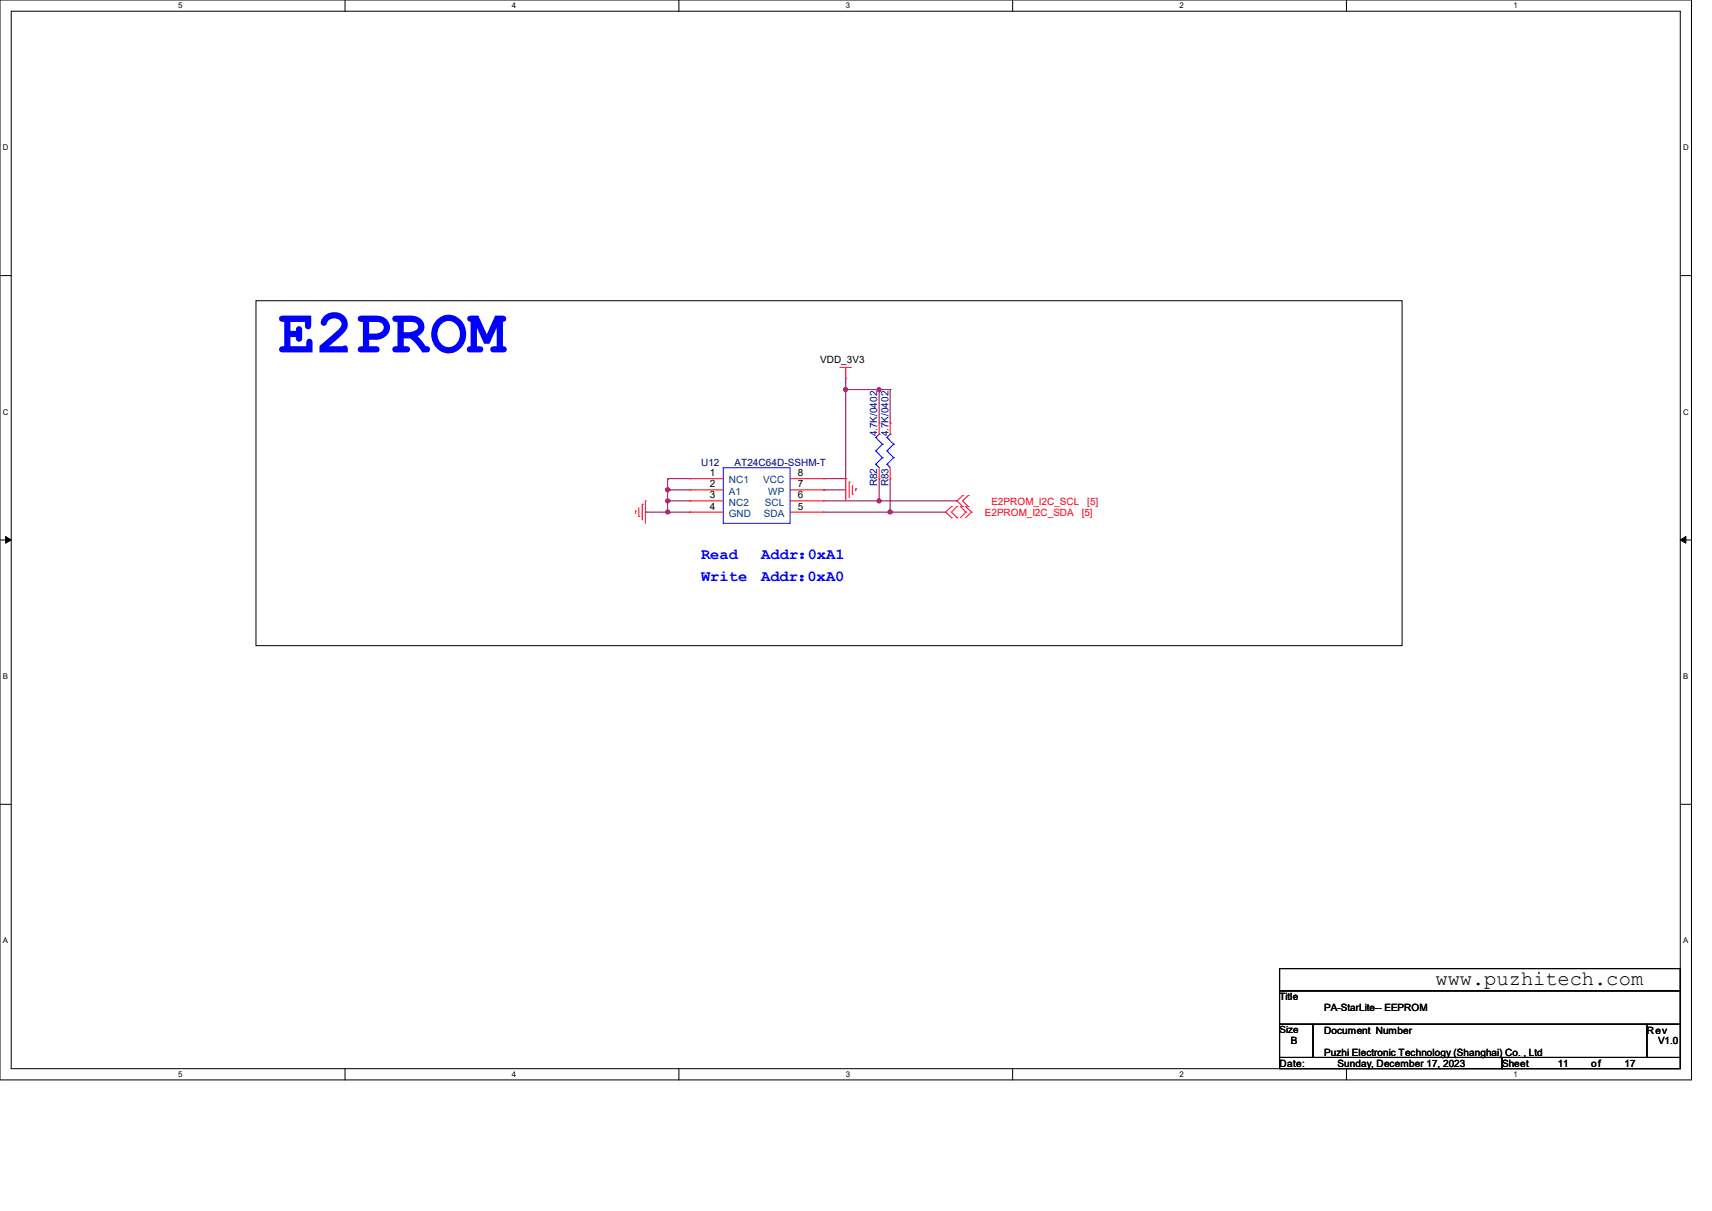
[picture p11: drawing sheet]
<svg xmlns="http://www.w3.org/2000/svg" width="297mm" height="210mm" viewBox="0 0 297 210" stroke-linecap="round" stroke-linejoin="round" font-family="sans-serif">
<path d="M0 0h293.5v187.3h-293.5zM1.9 1.9h289.6v183.4h-289.6z" fill="none" stroke="#000" stroke-width=".17"/>
<g fill="#fff">
<path d="M30.9 .2h.8v1.5h-.8z"/>
<path d="M30.9 185.5h.8v1.6h-.8z"/>
</g>
<path d="M59.9 0v1.9M59.9 185.3v2" fill="none" stroke="#000" stroke-width=".17"/>
<g fill="#fff">
<path d="M88.8 .2h.8v1.5h-.8z"/>
<path d="M88.8 185.5h.8v1.6h-.8z"/>
</g>
<path d="M117.8 0v1.9M117.8 185.3v2" fill="none" stroke="#000" stroke-width=".17"/>
<g fill="#fff">
<path d="M146.7 .2h.8v1.5h-.8z"/>
<path d="M146.7 185.5h.8v1.6h-.8z"/>
</g>
<path d="M175.7 0v1.9M175.7 185.3v2" fill="none" stroke="#000" stroke-width=".17"/>
<g fill="#fff">
<path d="M204.6 .2h.8v1.5h-.8z"/>
<path d="M204.6 185.5h.8v1.6h-.8z"/>
</g>
<path d="M233.6 0v1.9M233.6 185.3v2" fill="none" stroke="#000" stroke-width=".17"/>
<g fill="#fff">
<path d="M262.6 .2h.7v1.5h-.7z"/>
<path d="M262.6 185.5h.7v1.6h-.7z"/>
<path d="M.5 24.8h1v1.6h-1z"/>
<path d="M292 24.8h1v1.6h-1z"/>
<path d="M.5 70.7h1v1.5h-1z"/>
<path d="M292 70.7h1v1.5h-1z"/>
</g>
<path d="M0 47.8h1.9M291.5 47.8h2" fill="none" stroke="#000" stroke-width=".17"/>
<g fill="#fff">
<path d="M.5 116.5h.9v1.6h-.9z"/>
<path d="M292 116.5h.9v1.6h-.9z"/>
</g>
<path d="M0 93.6h1.9M291.5 93.6h2" fill="none" stroke="#000" stroke-width=".17"/>
<path d="M1 93l.9 .6-.9 .6zM291.5 93.6l1-.6v1.2z" fill="#000" stroke="#000" stroke-width=".17"/>
<g fill="#fff">
<path d="M.5 162.4h.9v1.5h-.9z"/>
<path d="M292 162.4h.9v1.5h-.9z"/>
</g>
<path d="M44.4 52.2h198.8v59.8h-198.8zM0 139.5h1.9M291.5 139.5h2M222 168h69.5v3.8h-69.5zM222 171.8h69.5v5.8h-69.5zM222 177.6h5.8v5.8h-5.8zM227.8 177.6h57.9v5.8h-57.9zM285.7 177.6h5.8v5.8h-5.8zM222 183.4h38.6v1.9h-38.6zM260.6 183.4h30.9v1.9h-30.9z" fill="none" stroke="#000" stroke-width=".17"/>
<g fill="none" stroke="#800040" stroke-width=".17">
<path d="M146.7 67.6h.1M146.7 65.7v17.3M146.7 67.6h7.7M152.5 67.6h.1M152.5 67.6v5.8M154.4 73.4h.1M154.4 67.6h.1M154.4 67.6v5.8M112 88.8h.1M112 88.8h7.7M115.8 88.8h.1M115.8 83h.1"/>
<path d="M115.8 85h.1M115.8 86.9h.1M115.8 83h3.9M115.8 86.9h3.9M115.8 85h3.9M115.8 83v5.8M142.9 83h.1M142.9 85h.1M142.9 88.8h21.2M142.9 83h3.8M142.9 86.9h23.1M142.9 85h3.8"/>
<path d="M146.7 83h.1M152.5 86.9h.1M152.5 83v3.9M154.4 88.8h.1M154.4 83v5.8M164.1 88.8h.1M166 86.9h.1"/>
</g>
<g fill="#f0f" stroke="#f0f" stroke-width=".17">
<circle cx="154.4" cy="88.8" r=".37"/>
<circle cx="152.5" cy="86.9" r=".36"/>
<circle cx="115.8" cy="84.9" r=".37"/>
<circle cx="115.8" cy="88.8" r=".37"/>
<circle cx="115.8" cy="86.9" r=".37"/>
<circle cx="146.7" cy="67.6" r=".36"/>
<circle cx="152.5" cy="67.6" r=".36"/>
</g>
<g fill="none" stroke="#f00" stroke-width=".17">
<path d="M145.8 63.7h.1M145.8 63.7h1.9M146.7 65.7h.1M146.7 63.7v2M152.5 73.4h.1M152.5 73.4v1.9M154.4 73.4h.1M154.4 73.4v1.9M110.2 88.6h.1M110.2 88.6v.4M110.8 89.6h.1M110.8 88.1v1.5"/>
<path d="M111.4 87.5h.1M111.4 87.5v2.7M112 86.9h.1M112 86.9v3.9M119.7 83h.1M119.7 85h.1M119.7 86.9h.1M119.7 88.8h.1M119.7 83h5.8M119.7 85h5.8M119.7 86.9h5.8M119.7 88.8h5.8"/>
<path d="M137.1 83h5.8M137.1 85h5.8M137.1 86.9h5.8M137.1 88.8h5.8M142.9 83h.1M142.9 88.8h.1M142.9 86.9h.1M142.9 85h.1M146.7 83h.1M146.7 83v3.9M147.3 83.6h.1M147.3 83.6v2.7"/>
<path d="M147.9 85.7h.1M147.9 84.2v1.5M148.5 84.8h.1M148.5 84.8v.3M152.5 83h.1M152.5 81.1v1.9M154.4 83h.1M154.4 81.1v1.9M165.1 87.8h.1M165.1 89.8h.1M165.1 87.8l-1 1 1 1M166 89.8h.1"/>
<path d="M166 87.8h.1M166 87.8l-.9 1 .9 1M166.6 87.8h.1M166.6 87.8l1 1M167 85.9h.1M167 87.8h.1M167 85.9l-1 1 1 .9M167.6 88.8h.1M167.6 87.8h.1M167.6 88.8l-1 1M167.6 87.8l.9 1M168 87.8h.1"/>
<path d="M168 85.9h.1M168 85.9l-1 1 1 .9M168.5 88.8h.1M168.5 88.8l-.9 1"/>
</g>
<g fill="none" stroke="#00f" stroke-width=".17">
<path d="M151.9 78.2h.1M151.9 75.9h.1M151.9 78.2l1.2 1.2M151.9 75.9l1.2 1.1M152.5 75.3h.1M152.5 75.3l-.6 .6M153.1 79.4h.1M153.1 77h.1M153.1 79.4l-1.2 1.1M153.1 77l-1.2 1.2M153.9 78.2h.1M153.9 75.9h.1"/>
<path d="M153.9 78.2l1.1 1.2M153.9 75.9l1.1 1.1M154.4 75.3h.1M154.4 75.3l-.5 .6M155 79.4h.1M155 77h.1M155 79.4l-1.1 1.1M155 77l-1.1 1.2M125.5 81.1h11.6v9.7h-11.6zM151.9 80.5h.1M151.9 80.5l.6 .6M153.9 80.5h.1"/>
<path d="M153.9 80.5l.5 .6"/>
</g>
<text font-size="10.8" fill="#00f" x="48.3" y="61.1">E2PROM</text>
<text font-size="3.6" x="249" y="170.8">www.puzhitech.com</text>
<g font-size="2.7" fill="#00f">
<text x="121.6" y="96.9">Read</text>
<text x="121.6" y="100.7">Write</text>
<text x="132" y="100.7">Addr：</text>
<text x="132.1" y="96.9">Addr：</text>
<text x="140.1" y="100.7">0xA0</text>
<text x="140.1" y="96.9">0xA1</text>
</g>
<g font-size="1.7">
<text x="142.3" y="63">VDD_3V3</text>
<text x="123.1" y="82.6">1</text>
<text x="138.4" y="82.6">8</text>
<text x="123.1" y="84.5">2</text>
<text x="123.1" y="86.4">3</text>
<text x="123.1" y="88.4">4</text>
<text x="138.4" y="88.4">5</text>
<text x="138.4" y="86.4">6</text>
<text x="138.4" y="84.5">7</text>
<text x="222" y="173.4">Title</text>
<text x="222" y="179.2">Size</text>
<text x="229.7" y="175.3">PA-StarLite-- EEPROM</text>
<text x="229.7" y="179.2">Document Number</text>
<text x="285.7" y="179.2">Rev</text>
<text x="222" y="185">Date:</text>
<text x="223.9" y="181.1">B</text>
<text x="229.7" y="183.1">Puzhi Electronic Technology (Shanghai) Co. , Ltd</text>
<text x="232.1" y="185">Sunday, December 17, 2023</text>
<text x="260.6" y="185">Sheet</text>
<text x="270.2" y="185">11</text>
<text x="276.1" y="185">of</text>
<text x="281.8" y="185">17</text>
<text x="287.6" y="181.1">V1.0</text>
</g>
<g font-size="1.7" fill="#000080">
<text x="152.2" y="75.7" transform="rotate(-90 152.2 75.7)">4.7K/0402</text>
<text x="154.1" y="75.7" transform="rotate(-90 154.1 75.7)">4.7K/0402</text>
<text x="121.6" y="80.8">U12</text>
<text x="127.4" y="80.8">AT24C64D-SSHM-T</text>
<text x="152.2" y="84.4" transform="rotate(-90 152.2 84.4)">R82</text>
<text x="154.1" y="84.4" transform="rotate(-90 154.1 84.4)">R83</text>
</g>
<g font-size="1.7" fill="#004080">
<text x="126.4" y="83.8">NC1</text>
<text x="132.4" y="83.8">VCC</text>
<text x="126.4" y="85.8">A1</text>
<text x="126.4" y="87.7">NC2</text>
<text x="126.4" y="89.6">GND</text>
<text x="132.5" y="89.6">SDA</text>
<text x="132.7" y="87.7">SCL</text>
<text x="133.3" y="85.8">WP</text>
</g>
<g font-size="1.7" fill="#f00">
<text x="170.9" y="89.4">E2PROM_I2C_SDA</text>
<text x="172" y="87.5">E2PROM_I2C_SCL</text>
<text x="187.7" y="89.4">[5]</text>
<text x="188.6" y="87.5">[5]</text>
</g>
<g font-size="1.4">
<text x="30.9" y="1.4">5</text>
<text x="88.8" y="1.4">4</text>
<text x="146.7" y="1.4">3</text>
<text x="204.6" y="1.4">2</text>
<text x="262.6" y="1.4">1</text>
<text x=".5" y="26.1">D</text>
<text x="292" y="26.1">D</text>
<text x=".5" y="71.9">C</text>
<text x="292" y="71.9">C</text>
<text x=".5" y="117.8">B</text>
<text x="292" y="117.8">B</text>
<text x=".5" y="163.6">A</text>
<text x="292" y="163.6">A</text>
<text x="30.9" y="186.8">5</text>
<text x="88.8" y="186.8">4</text>
<text x="146.7" y="186.8">3</text>
<text x="204.6" y="186.8">2</text>
<text x="262.6" y="186.8">1</text>
</g>
</svg>
